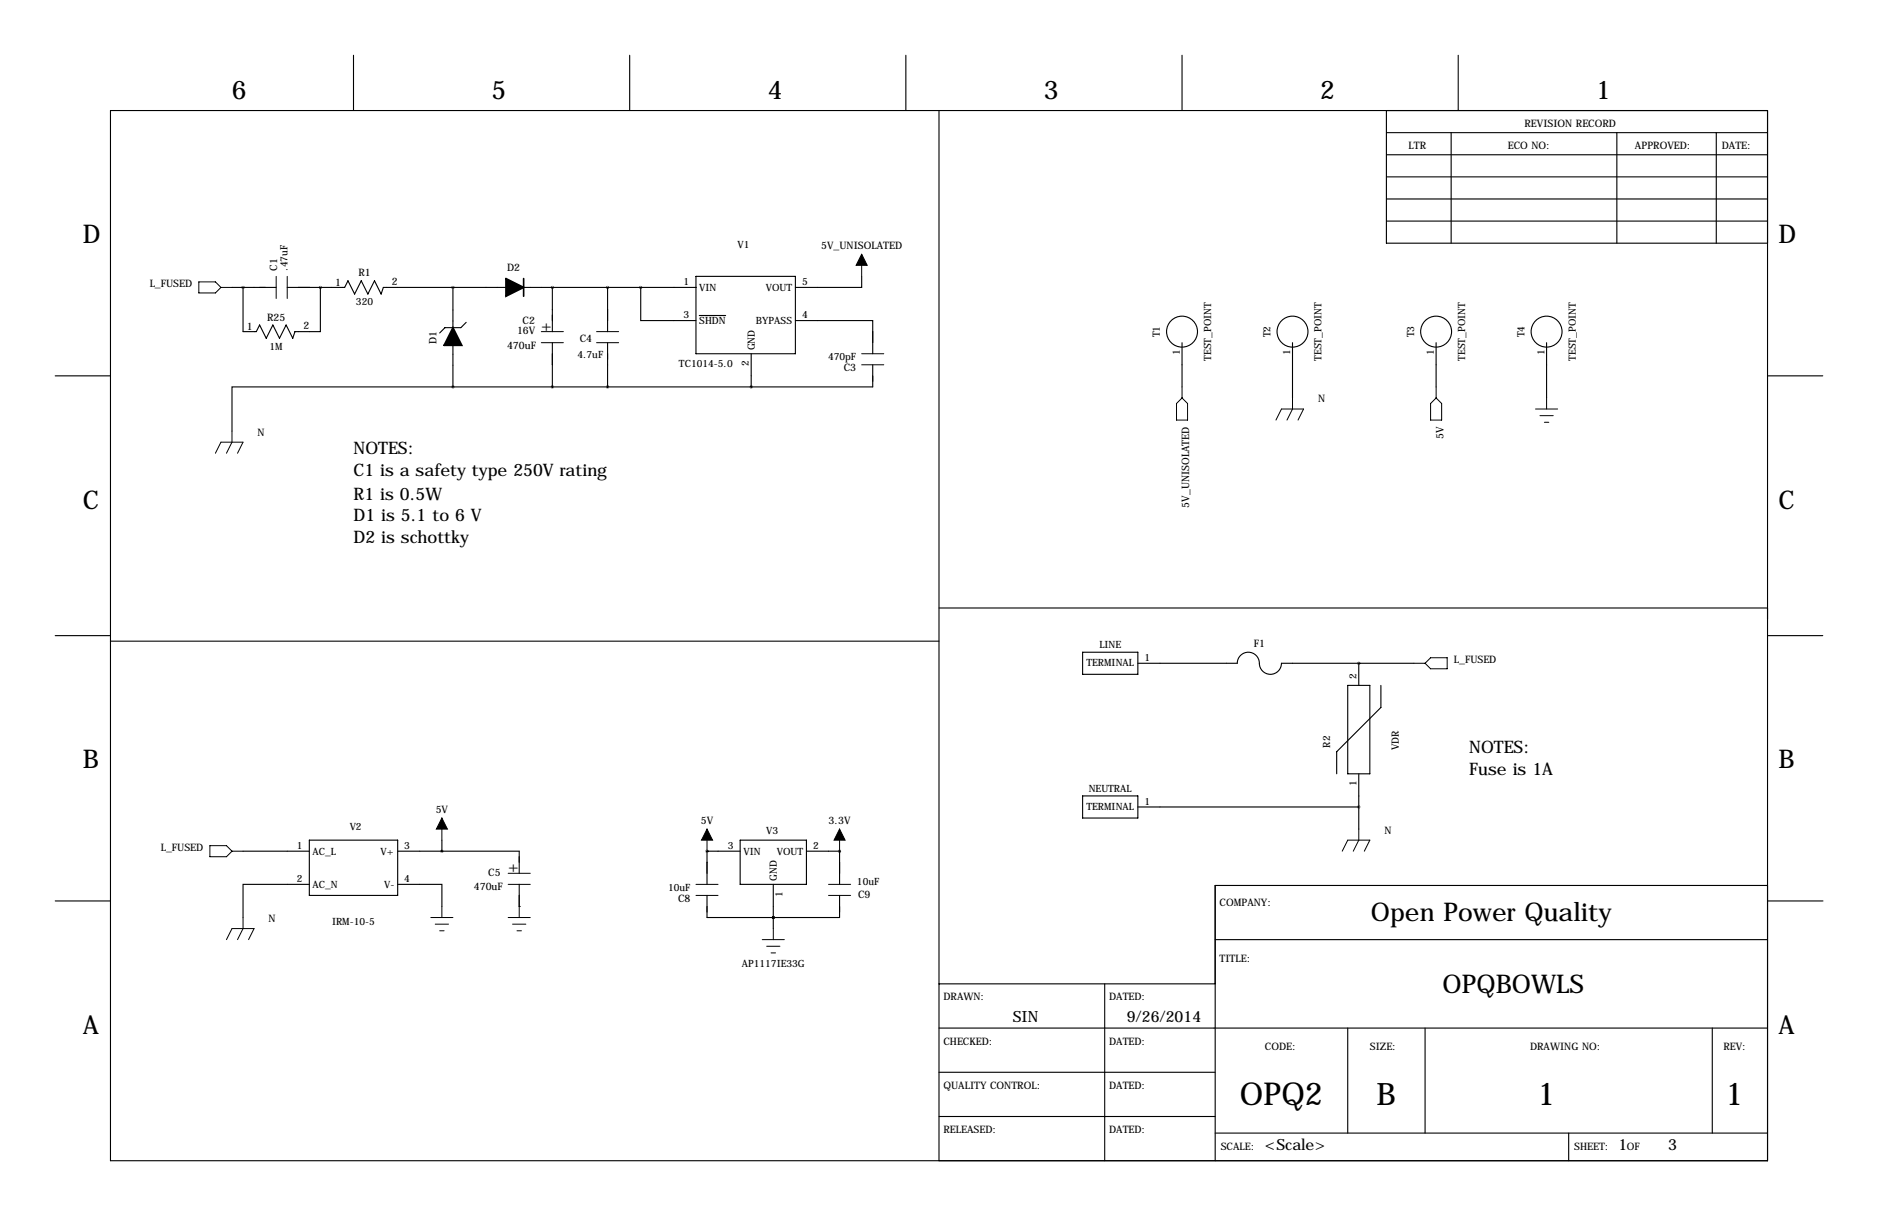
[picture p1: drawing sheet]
<svg xmlns="http://www.w3.org/2000/svg" width="432mm" height="279mm" viewBox="0 0 432 279" stroke-linecap="round" stroke-linejoin="round" font-family="sans-serif">
<g fill="none" stroke="#000" stroke-width=".25">
<path d="M81.3 12.7v12.7M144.8 12.7v12.7M208.3 12.7v12.7M271.8 12.7v12.7M335.3 12.7v12.7M25.4 25.4h381v241.3h-381zM215.9 25.4v241.3M318.8 30.5h87.6M318.8 35.6h87.6M318.8 25.4v30.5h87.6M333.7 30.5v25.4M371.8 30.5v25.4"/>
<path d="M394.6 30.5v25.4M318.8 45.7h87.6M318.8 50.8h87.6M318.8 40.6h87.6M53.3 66h10.2M55.9 66v10.2h3l.8-1.5 1.5 3 1.5-3 1.6 3 1.5-3 1.5 3 .5-1.5h5.9v-10.2M66 66h13.2l.8-1.5 1.5 3.1 1.6-3.1 1.5 3.1 1.5-3.1 1.5 3.1 .5-1.6h28.2M104.1 66v9.3M104.1 79.3v9.6M107.2 74.1l-1.2 1.2h-3.7l-1.2 1.2M120.4 66h39.6M127 66v10.2"/>
<path d="M127 78.7v10.2M139.7 66v10.2M139.7 78.7v10.2M147.3 66v7.7h12.7M160 63.5h22.9v17.8h-22.9zM160.8 72.5h6M182.9 73.7h17.8v7.6M198.1 63.5v2.5h-15.2M271.8 78.7v10.2M297.2 78.7v12.7M330.2 78.7v10.2M355.6 78.7v12.7"/>
<path d="M12.7 86.4h12.7M104.1 88.9h-50.8v10.2M172.7 81.3v7.6M200.7 83.8v5.1h-96.6M406.4 86.4h12.7M215.9 139.7h190.5M12.7 146h12.7M25.4 147.3h190.5M248.9 149.9h12.7v5h-12.7zM261.6 152.4h22.9a2.54 2.54 0 0 1 2.5-2.5 2.54 2.54 0 0 1 2.6 2.5 2.54 2.54 0 0 0 2.5 2.5 2.54 2.54 0 0 0 2.5-2.5h30.5M309.9 157.5h5.1v20.3h-5.1zM312.4 152.4h.1"/>
<path d="M312.4 152.4v5.1M317.5 157.5v5.1l-10.2 10.1v5.1M406.4 146h12.7M312.4 177.8v12.7M55.9 195.6h15.2M71.1 193h20.3v12.7h-20.3zM91.4 195.6h28v5.1M101.6 193v2.6M162.6 195.6h.1M162.6 195.6h7.6M162.6 195.6v7.6M170.2 193h15.2v10.2h-15.2z"/>
<path d="M185.4 195.6h7.6M193 195.6h.1M193 195.6v7.6M248.9 182.9h12.7v5.1h-12.7zM261.6 185.4h50.8M12.7 207h12.7M71.1 203.2h-15.2v7.6M91.4 203.2h10.2v5.1M119.4 208.3h.1M119.4 203.2v5.1M162.6 205.7v5.1h30.4v-5.1M177.8 210.8h.1"/>
<path d="M177.8 203.2v10.2M279.4 215.9h127M406.4 203.5h-127v63.2M406.5 207h12.7M215.9 236.2h190.5M215.9 226.1h63.5M254 226.1v40.6M309.9 236.2v24.1M327.7 236.2v24.1M393.7 236.2v24.1M215.9 246.4h63.5M215.9 256.5h63.5"/>
<path d="M279.4 260.3h127M360.7 260.3v6.4"/>
<circle cx="271.8" cy="76.2" r="3.6"/>
<circle cx="297.2" cy="76.2" r="3.6"/>
<circle cx="330.2" cy="76.2" r="3.6"/>
<circle cx="355.6" cy="76.2" r="3.6"/>
</g>
<g fill="none" stroke="#000" stroke-width=".23">
<path d="M198.1 58.4v5.1M45.7 64.8h3.8l1.3 1.2-1.3 1.3h-3.8zM50.8 66h2.5M63.5 63.5v5.1M66 63.5v5.1M124.5 76.2h5M124.5 78.7h5M137.2 76.2h5M137.2 78.7h5M53.3 99.1v2.5l-1.2 2.5M198.1 83.8h5.1M198.1 81.3h5.1"/>
<path d="M270.5 92.7l1.3-1.3 1.2 1.3v3.8h-2.5zM271.8 88.9v2.5M293.4 96.5l1.2-2.5h5.1l-1.3 2.5M297.2 91.4v2.6l-1.3 2.5M328.9 92.7l1.3-1.3 1.3 1.3v3.8h-2.6zM330.2 88.9v2.5M353.1 94h5M354.1 95.5h3M355.1 97h1M355.6 91.4v2.6M49.5 104.1l1.3-2.5h5.1l-1.3 2.5M325.1 152.4h2.6"/>
<path d="M327.7 152.4l1.2-1.3h3.8v2.6h-3.8zM48.3 194.3h3.8l1.2 1.3-1.2 1.2h-3.8zM53.3 195.6h2.6M101.6 188v5M162.6 190.5v5.1M193 190.5v5.1M308.6 195.6l1.3-2.6h5.1l-1.3 2.6M312.4 190.5v2.5l-1.3 2.6M52.1 215.9l1.2-2.5h5.1l-1.3 2.5M55.9 210.8v2.6l-1.3 2.5M99.1 210.8h5M100.1 212.3h3"/>
<path d="M101.1 213.9h1M101.6 208.3v2.5M116.8 200.7h5.1M116.8 203.2h5.1M116.8 210.8h5.1M117.9 212.3h3M118.9 213.9h1M119.4 208.3v2.5M160 203.2h5.1M160 205.7h5.1M175.3 215.9h5M176.3 217.4h3"/>
<path d="M177.3 218.9h1M177.8 213.4v2.5M190.5 203.2h5.1M190.5 205.7h5.1"/>
</g>
<path d="M104.1 75.3l2.1 4h-4.1zM116.3 64l4.1 2-4.1 2.1z" fill="#000" stroke="#000" stroke-width=".38"/>
<path d="M120.4 64v4.1" fill="none" stroke="#000" stroke-width=".38"/>
<path d="M198.1 58.4l1.3 2.6h-2.6zM101.6 188l1.3 2.5h-2.6zM162.6 190.5l1.2 2.5h-2.5zM193 190.5l1.3 2.5h-2.5z" fill="#000" stroke="#000" stroke-width=".23"/>
<path d="M104.1 66a.05 .05 0 0 0 .1 0 .05 .05 0 0 0-.1 0zM162.5 195.6a.05 .05 0 0 0 .1 0 .05 .05 0 0 0-.1 0zM193 195.6a.05 .05 0 0 0 .1 0 .05 .05 0 0 0-.1 0zM104.1 88.9a.05 .05 0 0 0 .1 0 .05 .05 0 0 0-.1 0zM73.6 66a.05 .05 0 0 0 .1 0 .05 .05 0 0 0-.1 0z" fill="#000" stroke="#000" stroke-width=".63"/>
<g font-size="7.3">
<text x="285.1" y="254">OPQ2</text>
<text x="353.5" y="254">1</text>
<text x="396.7" y="254">1</text>
</g>
<text font-size="7.1" x="316.5" y="254">B</text>
<g font-size="5.9">
<text x="53.3" y="22.9">6</text>
<text x="113" y="22.9">5</text>
<text x="176.5" y="22.9">4</text>
<text x="240" y="22.9">3</text>
<text x="303.5" y="22.9">2</text>
<text x="367" y="22.9">1</text>
<text x="19" y="55.9">D</text>
<text x="408.9" y="55.9">D</text>
<text x="19" y="116.8">C</text>
<text x="408.9" y="116.8">C</text>
<text x="19" y="176.5">B</text>
<text x="408.9" y="176.5">B</text>
<text x="315.2" y="211.6">Open Power Quality</text>
<text x="331.7" y="228.1">OPQBOWLS</text>
<text x="19" y="237.5">A</text>
<text x="408.9" y="237.5">A</text>
</g>
<g font-size="4">
<text x="81.3" y="104.4">NOTES:</text>
<text x="81.3" y="109.5">C1 is a safety type 250V rating</text>
<text x="81.3" y="114.8">R1 is 0.5W</text>
<text x="81.3" y="119.6">D1 is 5.1 to 6 V</text>
<text x="81.3" y="124.7">D2 is schottky</text>
<text x="337.8" y="173">NOTES:</text>
<text x="337.8" y="178.1">Fuse is 1A</text>
</g>
<g font-size="3.6">
<text x="124.5" y="75.9">+</text>
<text x="116.8" y="200.4">+</text>
<text x="232.8" y="234.9">SIN</text>
<text x="259.1" y="234.9">9/26/2014</text>
<text x="290.8" y="264.1">&lt;Scale&gt;</text>
<text x="372.1" y="264.1">1</text>
<text x="383.5" y="264.1">3</text>
</g>
<g font-size="2.4">
<text x="350.5" y="29.2">REVISION RECORD</text>
<text x="323.8" y="34.3">LTR</text>
<text x="346.7" y="34.3">ECO NO:</text>
<text x="375.9" y="34.3">APPROVED:</text>
<text x="395.9" y="34.3">DATE:</text>
<text x="188.8" y="57.2">5V_UNISOLATED</text>
<text x="63.8" y="62.2" transform="rotate(-90 63.8 62.2)">C1</text>
<text x="77.1" y="65.6">1</text>
<text x="82.4" y="63.5">R1</text>
<text x="90.1" y="65.5">2</text>
<text x="116.6" y="62.2">D2</text>
<text x="34.4" y="66">L_FUSED</text>
<text x="56.7" y="75.8">1</text>
<text x="61.4" y="73.7">R25</text>
<text x="69.8" y="75.7">2</text>
<text x="118.9" y="76.8">16V</text>
<text x="120.1" y="74.4">C2</text>
<text x="100.3" y="79.1" transform="rotate(-90 100.3 79.1)">D1</text>
<text x="116.6" y="80.1">470uF</text>
<text x="133.3" y="78.6">C4</text>
<text x="194" y="85.2">C3</text>
<text x="303.1" y="92.5">N</text>
<text x="59.2" y="100.1">N</text>
<text x="331.9" y="100.9" transform="rotate(-90 331.9 100.9)">5V</text>
<text x="273.4" y="116.7" transform="rotate(-90 273.4 116.7)">5V_UNISOLATED</text>
<text x="288.3" y="148.6">F1</text>
<text x="334.3" y="152.4">L_FUSED</text>
<text x="100.2" y="186.7">5V</text>
<text x="161.1" y="189.2">5V</text>
<text x="190.5" y="189.2">3.3V</text>
<text x="318.3" y="191.5">N</text>
<text x="37" y="195.6">L_FUSED</text>
<text x="112.3" y="201.2">C5</text>
<text x="109" y="204.6">470uF</text>
<text x="155.9" y="207.1">C8</text>
<text x="197.3" y="206.4">C9</text>
<text x="280.4" y="208.3">COMPANY:</text>
<text x="61.8" y="211.8">N</text>
<text x="280.4" y="221">TITLE:</text>
<text x="216.9" y="229.9">DRAWN:</text>
<text x="255" y="229.9">DATED:</text>
<text x="216.9" y="240">CHECKED:</text>
<text x="255" y="240">DATED:</text>
<text x="290.8" y="241.3">CODE:</text>
<text x="315" y="241.3">SIZE:</text>
<text x="351.8" y="241.3">DRAWING NO:</text>
<text x="396.2" y="241.3">REV:</text>
<text x="216.9" y="250.2">QUALITY CONTROL:</text>
<text x="255" y="250.2">DATED:</text>
<text x="216.9" y="260.3">RELEASED:</text>
<text x="255" y="260.3">DATED:</text>
<text x="280.7" y="264.2">SCALE:</text>
<text x="361.9" y="264.2">SHEET:</text>
<text x="374" y="264.2">OF</text>
</g>
<g font-size="2.3">
<text x="169.6" y="56.9">V1</text>
<text x="66.1" y="62.2" transform="rotate(-90 66.1 62.2)">.47uF</text>
<text x="157.2" y="65.5">1</text>
<text x="184.4" y="65.5">5</text>
<text x="81.8" y="70.2">320</text>
<text x="160.8" y="66.8">VIN</text>
<text x="176.1" y="66.8">VOUT</text>
<text x="157.2" y="73.2">3</text>
<text x="160.8" y="74.5">SHDN</text>
<text x="173.8" y="74.5">BYPASS</text>
<text x="184.4" y="73.2">4</text>
<text x="266.7" y="77.5" transform="rotate(-90 266.7 77.5)">T1</text>
<text x="292.1" y="77.5" transform="rotate(-90 292.1 77.5)">T2</text>
<text x="325.1" y="77.5" transform="rotate(-90 325.1 77.5)">T3</text>
<text x="350.5" y="77.5" transform="rotate(-90 350.5 77.5)">T4</text>
<text x="62" y="80.4">1M</text>
<text x="132.8" y="82.3">4.7uF</text>
<text x="173.5" y="80.5" transform="rotate(-90 173.5 80.5)">GND</text>
<text x="190.4" y="82.8">470pF</text>
<text x="271.3" y="81.6" transform="rotate(-90 271.3 81.6)">1</text>
<text x="278.5" y="82.9" transform="rotate(-90 278.5 82.9)">TEST_POINT</text>
<text x="296.7" y="81.6" transform="rotate(-90 296.7 81.6)">1</text>
<text x="303.9" y="82.9" transform="rotate(-90 303.9 82.9)">TEST_POINT</text>
<text x="329.7" y="81.6" transform="rotate(-90 329.7 81.6)">1</text>
<text x="336.9" y="82.9" transform="rotate(-90 336.9 82.9)">TEST_POINT</text>
<text x="355.1" y="81.6" transform="rotate(-90 355.1 81.6)">1</text>
<text x="362.3" y="82.9" transform="rotate(-90 362.3 82.9)">TEST_POINT</text>
<text x="156.1" y="84.4">TC1014-5.0</text>
<text x="172.2" y="84.1" transform="rotate(-90 172.2 84.1)">2</text>
<text x="252.8" y="148.8">LINE</text>
<text x="249.8" y="153">TERMINAL</text>
<text x="263.1" y="151.9">1</text>
<text x="311.9" y="156" transform="rotate(-90 311.9 156)">2</text>
<text x="305.8" y="171.8" transform="rotate(-90 305.8 171.8)">R2</text>
<text x="321.7" y="172.4" transform="rotate(-90 321.7 172.4)">VDR</text>
<text x="250.3" y="181.9">NEUTRAL</text>
<text x="263.1" y="184.9">1</text>
<text x="311.9" y="180.6" transform="rotate(-90 311.9 180.6)">1</text>
<text x="80.4" y="190.8">V2</text>
<text x="176.2" y="191.5">V3</text>
<text x="249.8" y="186">TERMINAL</text>
<text x="68.3" y="195.1">1</text>
<text x="71.9" y="196.4">AC_L</text>
<text x="87.5" y="196.4">V+</text>
<text x="93" y="195.1">3</text>
<text x="167.3" y="195.1">3</text>
<text x="170.9" y="196.4">VIN</text>
<text x="178.6" y="196.4">VOUT</text>
<text x="186.9" y="195.1">2</text>
<text x="68.3" y="202.7">2</text>
<text x="93" y="202.7">4</text>
<text x="178.6" y="202.4" transform="rotate(-90 178.6 202.4)">GND</text>
<text x="197" y="203.5">10uF</text>
<text x="71.9" y="204">AC_N</text>
<text x="88.3" y="204">V-</text>
<text x="153.6" y="204.7">10uF</text>
<text x="179.9" y="206" transform="rotate(-90 179.9 206)">1</text>
<text x="76.3" y="212.4">IRM-10-5</text>
<text x="170.6" y="222.1">AP1117IE33G</text>
</g>
</svg>
